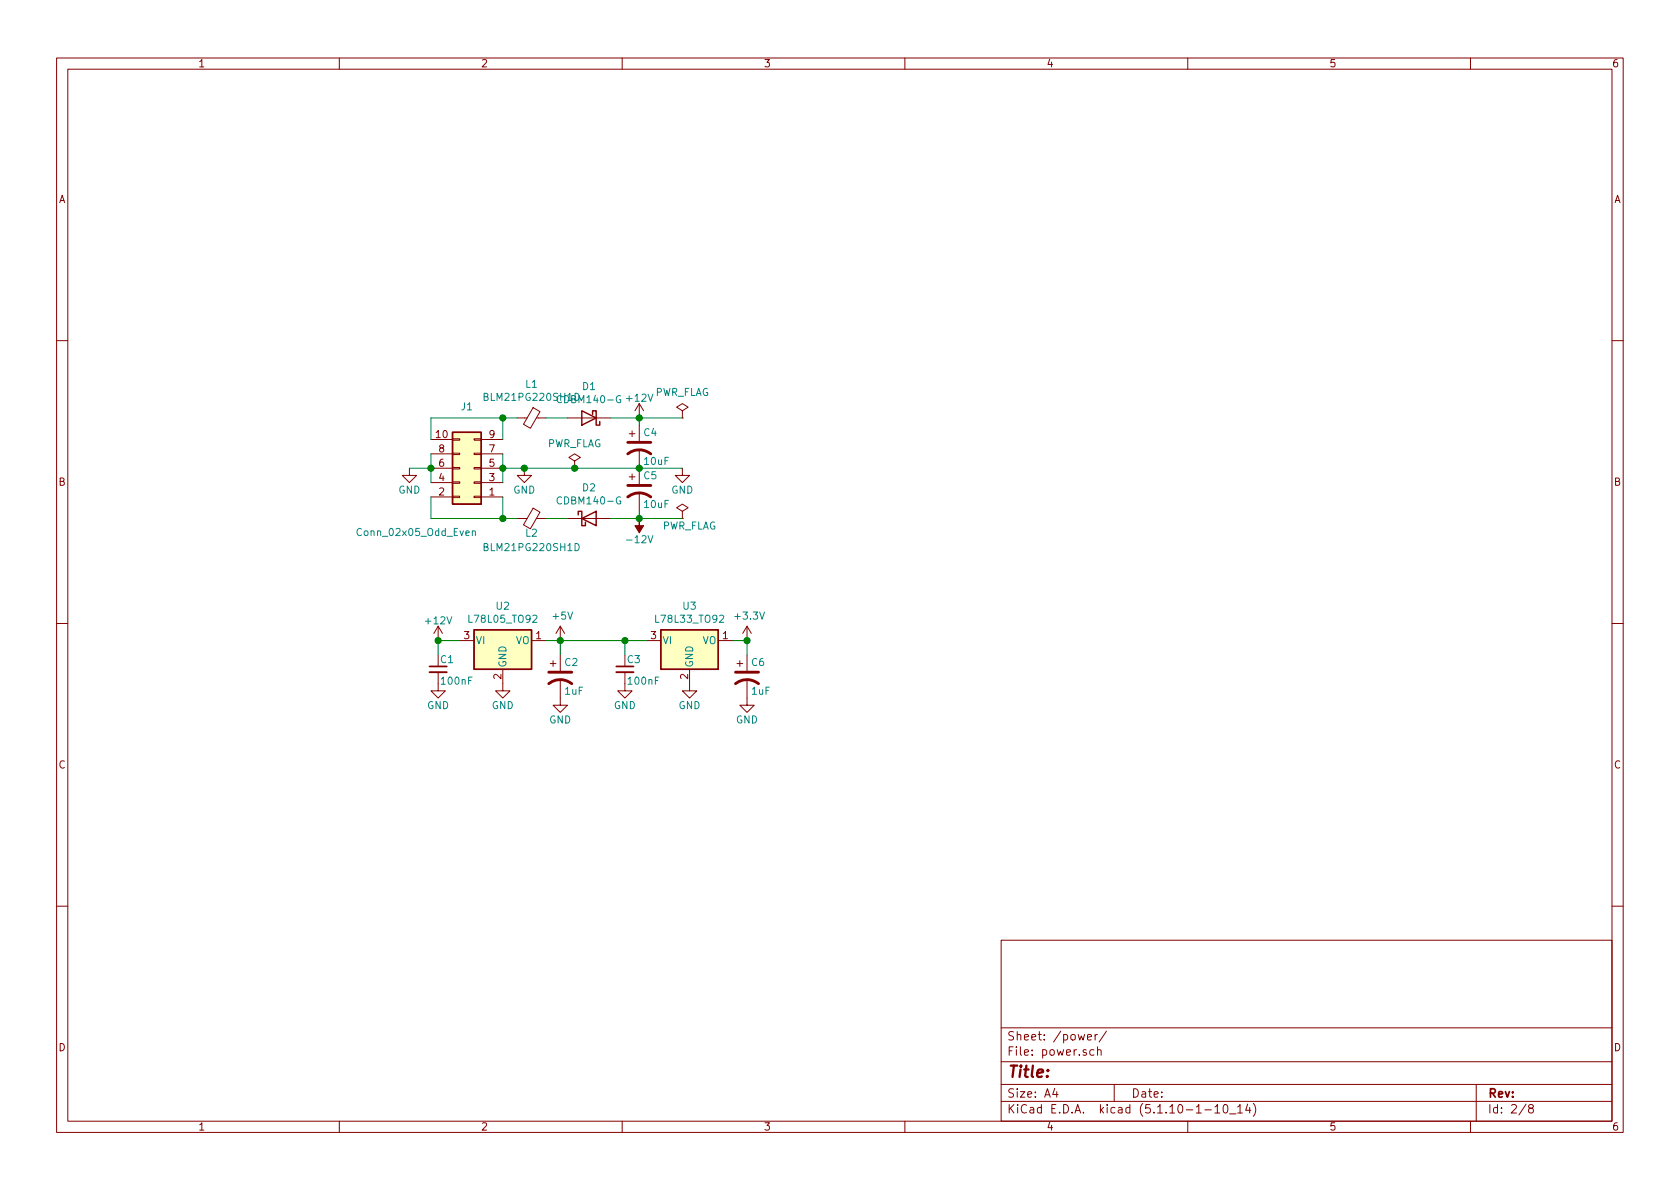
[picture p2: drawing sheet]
EESchema Schematic File Version 4
EELAYER 30 0
EELAYER END
$Descr A4 11693 8268
encoding utf-8
Sheet 2 8
Title ""
Date ""
Rev ""
Comp ""
Comment1 ""
Comment2 ""
Comment3 ""
Comment4 ""
$EndDescr
$Comp
L device:CP1 C4
U 1 1
P 4450 3100
F 0 "C4" H 4475 3200 50  0000 L CNN
F 1 "10uF" H 4475 3000 50  0000 L CNN
F 2 "Capacitor_THT:CP_Radial_D5.0mm_P2.50mm" H 4450 3100 50  0001 C CNN
F 3 "" H 4450 3100 50  0000 C CNN
	1    4450 3100
	1    0    0    -1  
$EndComp
$Comp
L device:CP1 C5
U 1 1
P 4450 3400
F 0 "C5" H 4475 3500 50  0000 L CNN
F 1 "10uF" H 4475 3300 50  0000 L CNN
F 2 "Capacitor_THT:CP_Radial_D5.0mm_P2.50mm" H 4450 3400 50  0001 C CNN
F 3 "" H 4450 3400 50  0000 C CNN
	1    4450 3400
	1    0    0    -1  
$EndComp
$Comp
L power:GND #PWR04
U 1 1
P 3650 3250
F 0 "#PWR04" H 3650 3000 50  0001 C CNN
F 1 "GND" H 3650 3100 50  0000 C CNN
F 2 "" H 3650 3250 50  0000 C CNN
F 3 "" H 3650 3250 50  0000 C CNN
	1    3650 3250
	1    0    0    -1  
$EndComp
$Comp
L power:GND #PWR010
U 1 1
P 4750 3250
F 0 "#PWR010" H 4750 3000 50  0001 C CNN
F 1 "GND" H 4750 3100 50  0000 C CNN
F 2 "" H 4750 3250 50  0000 C CNN
F 3 "" H 4750 3250 50  0000 C CNN
	1    4750 3250
	1    0    0    -1  
$EndComp
$Comp
L power:+12V #PWR07
U 1 1
P 4450 2900
F 0 "#PWR07" H 4450 2750 50  0001 C CNN
F 1 "+12V" H 4450 3040 50  0000 C CNN
F 2 "" H 4450 2900 50  0000 C CNN
F 3 "" H 4450 2900 50  0000 C CNN
	1    4450 2900
	1    0    0    -1  
$EndComp
$Comp
L power:PWR_FLAG #FLG02
U 1 1
P 4750 3600
F 0 "#FLG02" H 4750 3695 50  0001 C CNN
F 1 "PWR_FLAG" H 4800 3550 50  0000 C CNN
F 2 "" H 4750 3600 50  0000 C CNN
F 3 "" H 4750 3600 50  0000 C CNN
	1    4750 3600
	1    0    0    -1  
$EndComp
$Comp
L power:-12V #PWR08
U 1 1
P 4450 3600
F 0 "#PWR08" H 4450 3700 50  0001 C CNN
F 1 "-12V" H 4450 3750 50  0000 C CNN
F 2 "" H 4450 3600 50  0000 C CNN
F 3 "" H 4450 3600 50  0000 C CNN
	1    4450 3600
	-1   0    0    1   
$EndComp
$Comp
L power:PWR_FLAG #FLG01
U 1 1
P 4750 2900
F 0 "#FLG01" H 4750 2995 50  0001 C CNN
F 1 "PWR_FLAG" H 4750 3080 50  0000 C CNN
F 2 "" H 4750 2900 50  0000 C CNN
F 3 "" H 4750 2900 50  0000 C CNN
	1    4750 2900
	1    0    0    -1  
$EndComp
Wire Wire Line
	4450 2900 4450 2950
Connection ~ 4450 2900
Connection ~ 4450 3250
Wire Wire Line
	4450 3250 4750 3250
Wire Wire Line
	4450 3550 4450 3600
Connection ~ 4450 3600
Wire Wire Line
	4450 2900 4750 2900
Wire Wire Line
	4750 3600 4450 3600
Wire Wire Line
	3500 3250 3650 3250
Wire Wire Line
	3500 3250 3500 3350
Connection ~ 3500 3250
Wire Wire Line
	3500 3150 3500 3250
Wire Wire Line
	3500 2900 3500 3050
Wire Wire Line
	3000 2900 3500 2900
Wire Wire Line
	3000 3050 3000 2900
Wire Wire Line
	3500 3600 3500 3450
Wire Wire Line
	3000 3600 3500 3600
Wire Wire Line
	3000 3450 3000 3600
Wire Wire Line
	2850 3250 3000 3250
Wire Wire Line
	3000 3150 3000 3250
Wire Wire Line
	3000 3350 3000 3250
Connection ~ 3000 3250
$Comp
L power:GND #PWR01
U 1 1
P 2850 3250
F 0 "#PWR01" H 2850 3000 50  0001 C CNN
F 1 "GND" H 2850 3100 50  0000 C CNN
F 2 "" H 2850 3250 50  0000 C CNN
F 3 "" H 2850 3250 50  0000 C CNN
	1    2850 3250
	1    0    0    -1  
$EndComp
Wire Wire Line
	4250 3600 4450 3600
Wire Wire Line
	4250 2900 4450 2900
Wire Wire Line
	3650 3250 4000 3250
Connection ~ 3650 3250
$Comp
L device:D_Schottky D1
U 1 1
P 4100 2900
F 0 "D1" H 4100 2684 50  0000 C CNN
F 1 "CDBM140-G" H 4100 2775 50  0000 C CNN
F 2 "Diode_SMD:D_SMA-SMB_Universal_Handsoldering" H 4100 2900 50  0001 C CNN
F 3 "" H 4100 2900 50  0001 C CNN
	1    4100 2900
	-1   0    0    1   
$EndComp
$Comp
L device:D_Schottky D2
U 1 1
P 4100 3600
F 0 "D2" H 4100 3816 50  0000 C CNN
F 1 "CDBM140-G" H 4100 3725 50  0000 C CNN
F 2 "Diode_SMD:D_SMA-SMB_Universal_Handsoldering" H 4100 3600 50  0001 C CNN
F 3 "" H 4100 3600 50  0001 C CNN
	1    4100 3600
	1    0    0    -1  
$EndComp
$Comp
L device:Ferrite_Bead_Small L1
U 1 1
P 3700 2900
F 0 "L1" V 3463 2900 50  0000 C CNN
F 1 "BLM21PG220SH1D" V 3554 2900 50  0000 C CNN
F 2 "Inductor_SMD:L_0805_2012Metric_Pad1.15x1.40mm_HandSolder" V 3630 2900 50  0001 C CNN
F 3 "" H 3700 2900 50  0001 C CNN
	1    3700 2900
	0    1    1    0   
$EndComp
$Comp
L device:Ferrite_Bead_Small L2
U 1 1
P 3700 3600
F 0 "L2" V 3800 3600 50  0000 C CNN
F 1 "BLM21PG220SH1D" V 3900 3600 50  0000 C CNN
F 2 "Inductor_SMD:L_0805_2012Metric_Pad1.15x1.40mm_HandSolder" V 3630 3600 50  0001 C CNN
F 3 "" H 3700 3600 50  0001 C CNN
	1    3700 3600
	0    1    1    0   
$EndComp
Wire Wire Line
	3500 3600 3600 3600
Connection ~ 3500 3600
Wire Wire Line
	3800 3600 3950 3600
Wire Wire Line
	3500 2900 3600 2900
Connection ~ 3500 2900
Wire Wire Line
	3800 2900 3950 2900
$Comp
L Connectors_Generic:Conn_02x05_Odd_Even J1
U 1 1
P 3300 3250
F 0 "J1" H 3350 2825 50  0000 C CNN
F 1 "Conn_02x05_Odd_Even" H 3700 3700 50  0000 C CNN
F 2 "Connector_IDC:IDC-Header_2x05_P2.54mm_Vertical" H 3300 3250 50  0001 C CNN
F 3 "~" H 3300 3250 50  0001 C CNN
	1    3300 3250
	-1   0    0    1   
$EndComp
$Comp
L device:C_Small C1
U 1 1
P 3050 4650
F 0 "C1" H 3060 4720 50  0000 L CNN
F 1 "100nF" H 3060 4570 50  0000 L CNN
F 2 "Capacitor_SMD:C_0805_2012Metric_Pad1.15x1.40mm_HandSolder" H 3050 4650 50  0001 C CNN
F 3 "" H 3050 4650 50  0000 C CNN
	1    3050 4650
	1    0    0    -1  
$EndComp
$Comp
L power:GND #PWR085
U 1 1
P 3500 4750
F 0 "#PWR085" H 3500 4500 50  0001 C CNN
F 1 "GND" H 3500 4600 50  0000 C CNN
F 2 "" H 3500 4750 50  0000 C CNN
F 3 "" H 3500 4750 50  0000 C CNN
	1    3500 4750
	1    0    0    -1  
$EndComp
Wire Wire Line
	3200 4450 3050 4450
Wire Wire Line
	3050 4450 3050 4550
$Comp
L power:GND #PWR084
U 1 1
P 3050 4750
F 0 "#PWR084" H 3050 4500 50  0001 C CNN
F 1 "GND" H 3050 4600 50  0000 C CNN
F 2 "" H 3050 4750 50  0000 C CNN
F 3 "" H 3050 4750 50  0000 C CNN
	1    3050 4750
	1    0    0    -1  
$EndComp
$Comp
L power:GND #PWR087
U 1 1
P 3900 4850
F 0 "#PWR087" H 3900 4600 50  0001 C CNN
F 1 "GND" H 3900 4700 50  0000 C CNN
F 2 "" H 3900 4850 50  0000 C CNN
F 3 "" H 3900 4850 50  0000 C CNN
	1    3900 4850
	1    0    0    -1  
$EndComp
Wire Wire Line
	3800 4450 3900 4450
Wire Wire Line
	3900 4450 3900 4550
$Comp
L power:+12V #PWR083
U 1 1
P 3050 4450
F 0 "#PWR083" H 3050 4300 50  0001 C CNN
F 1 "+12V" H 3050 4590 50  0000 C CNN
F 2 "" H 3050 4450 50  0000 C CNN
F 3 "" H 3050 4450 50  0000 C CNN
	1    3050 4450
	1    0    0    -1  
$EndComp
Connection ~ 3050 4450
$Comp
L power:+5V #PWR086
U 1 1
P 3900 4450
F 0 "#PWR086" H 3900 4300 50  0001 C CNN
F 1 "+5V" H 3915 4623 50  0000 C CNN
F 2 "" H 3900 4450 50  0001 C CNN
F 3 "" H 3900 4450 50  0001 C CNN
	1    3900 4450
	1    0    0    -1  
$EndComp
Connection ~ 3900 4450
$Comp
L device:CP1 C2
U 1 1
P 3900 4700
F 0 "C2" H 3925 4800 50  0000 L CNN
F 1 "1uF" H 3925 4600 50  0000 L CNN
F 2 "Capacitor_THT:CP_Radial_D5.0mm_P2.50mm" H 3900 4700 50  0001 C CNN
F 3 "" H 3900 4700 50  0000 C CNN
	1    3900 4700
	1    0    0    -1  
$EndComp
$Comp
L device:C_Small C3
U 1 1
P 4350 4650
F 0 "C3" H 4360 4720 50  0000 L CNN
F 1 "100nF" H 4360 4570 50  0000 L CNN
F 2 "Capacitor_SMD:C_0805_2012Metric_Pad1.15x1.40mm_HandSolder" H 4350 4650 50  0001 C CNN
F 3 "" H 4350 4650 50  0000 C CNN
	1    4350 4650
	1    0    0    -1  
$EndComp
$Comp
L power:GND #PWR0101
U 1 1
P 4800 4750
F 0 "#PWR0101" H 4800 4500 50  0001 C CNN
F 1 "GND" H 4800 4600 50  0000 C CNN
F 2 "" H 4800 4750 50  0000 C CNN
F 3 "" H 4800 4750 50  0000 C CNN
	1    4800 4750
	1    0    0    -1  
$EndComp
Wire Wire Line
	4350 4450 4350 4550
$Comp
L power:GND #PWR0102
U 1 1
P 4350 4750
F 0 "#PWR0102" H 4350 4500 50  0001 C CNN
F 1 "GND" H 4350 4600 50  0000 C CNN
F 2 "" H 4350 4750 50  0000 C CNN
F 3 "" H 4350 4750 50  0000 C CNN
	1    4350 4750
	1    0    0    -1  
$EndComp
$Comp
L power:GND #PWR0103
U 1 1
P 5200 4850
F 0 "#PWR0103" H 5200 4600 50  0001 C CNN
F 1 "GND" H 5200 4700 50  0000 C CNN
F 2 "" H 5200 4850 50  0000 C CNN
F 3 "" H 5200 4850 50  0000 C CNN
	1    5200 4850
	1    0    0    -1  
$EndComp
Wire Wire Line
	5100 4450 5200 4450
Wire Wire Line
	5200 4450 5200 4550
$Comp
L device:CP1 C6
U 1 1
P 5200 4700
F 0 "C6" H 5225 4800 50  0000 L CNN
F 1 "1uF" H 5225 4600 50  0000 L CNN
F 2 "Capacitor_THT:CP_Radial_D5.0mm_P2.50mm" H 5200 4700 50  0001 C CNN
F 3 "" H 5200 4700 50  0000 C CNN
	1    5200 4700
	1    0    0    -1  
$EndComp
Wire Wire Line
	4350 4450 3900 4450
$Comp
L regulator_linear:L78L33_TO92 U3
U 1 1
P 4800 4450
F 0 "U3" H 4800 4692 50  0000 C CNN
F 1 "L78L33_TO92" H 4800 4601 50  0000 C CNN
F 2 "Package_TO_SOT_THT:TO-92_Inline_Wide" H 4800 4675 50  0001 C CIN
F 3 "http://www.st.com/content/ccc/resource/technical/document/datasheet/15/55/e5/aa/23/5b/43/fd/CD00000446.pdf/files/CD00000446.pdf/jcr:content/translations/en.CD00000446.pdf" H 4800 4400 50  0001 C CNN
	1    4800 4450
	1    0    0    -1  
$EndComp
Wire Wire Line
	4500 4450 4350 4450
Connection ~ 4350 4450
$Comp
L power:+3.3V #PWR0104
U 1 1
P 5200 4450
F 0 "#PWR0104" H 5200 4300 50  0001 C CNN
F 1 "+3.3V" H 5215 4623 50  0000 C CNN
F 2 "" H 5200 4450 50  0001 C CNN
F 3 "" H 5200 4450 50  0001 C CNN
	1    5200 4450
	1    0    0    -1  
$EndComp
Connection ~ 5200 4450
$Comp
L power:PWR_FLAG #FLG0101
U 1 1
P 4000 3250
F 0 "#FLG0101" H 4000 3325 50  0001 C CNN
F 1 "PWR_FLAG" H 4000 3423 50  0000 C CNN
F 2 "" H 4000 3250 50  0001 C CNN
F 3 "~" H 4000 3250 50  0001 C CNN
	1    4000 3250
	1    0    0    -1  
$EndComp
Connection ~ 4000 3250
Wire Wire Line
	4000 3250 4450 3250
$Comp
L regulator_linear:L78L05_TO92 U2
U 1 1
P 3500 4450
F 0 "U2" H 3500 4692 50  0000 C CNN
F 1 "L78L05_TO92" H 3500 4601 50  0000 C CNN
F 2 "Package_TO_SOT_THT:TO-92_Inline_Wide" H 3500 4675 50  0001 C CIN
F 3 "http://www.st.com/content/ccc/resource/technical/document/datasheet/15/55/e5/aa/23/5b/43/fd/CD00000446.pdf/files/CD00000446.pdf/jcr:content/translations/en.CD00000446.pdf" H 3500 4400 50  0001 C CNN
	1    3500 4450
	1    0    0    -1  
$EndComp
$EndSCHEMATC
